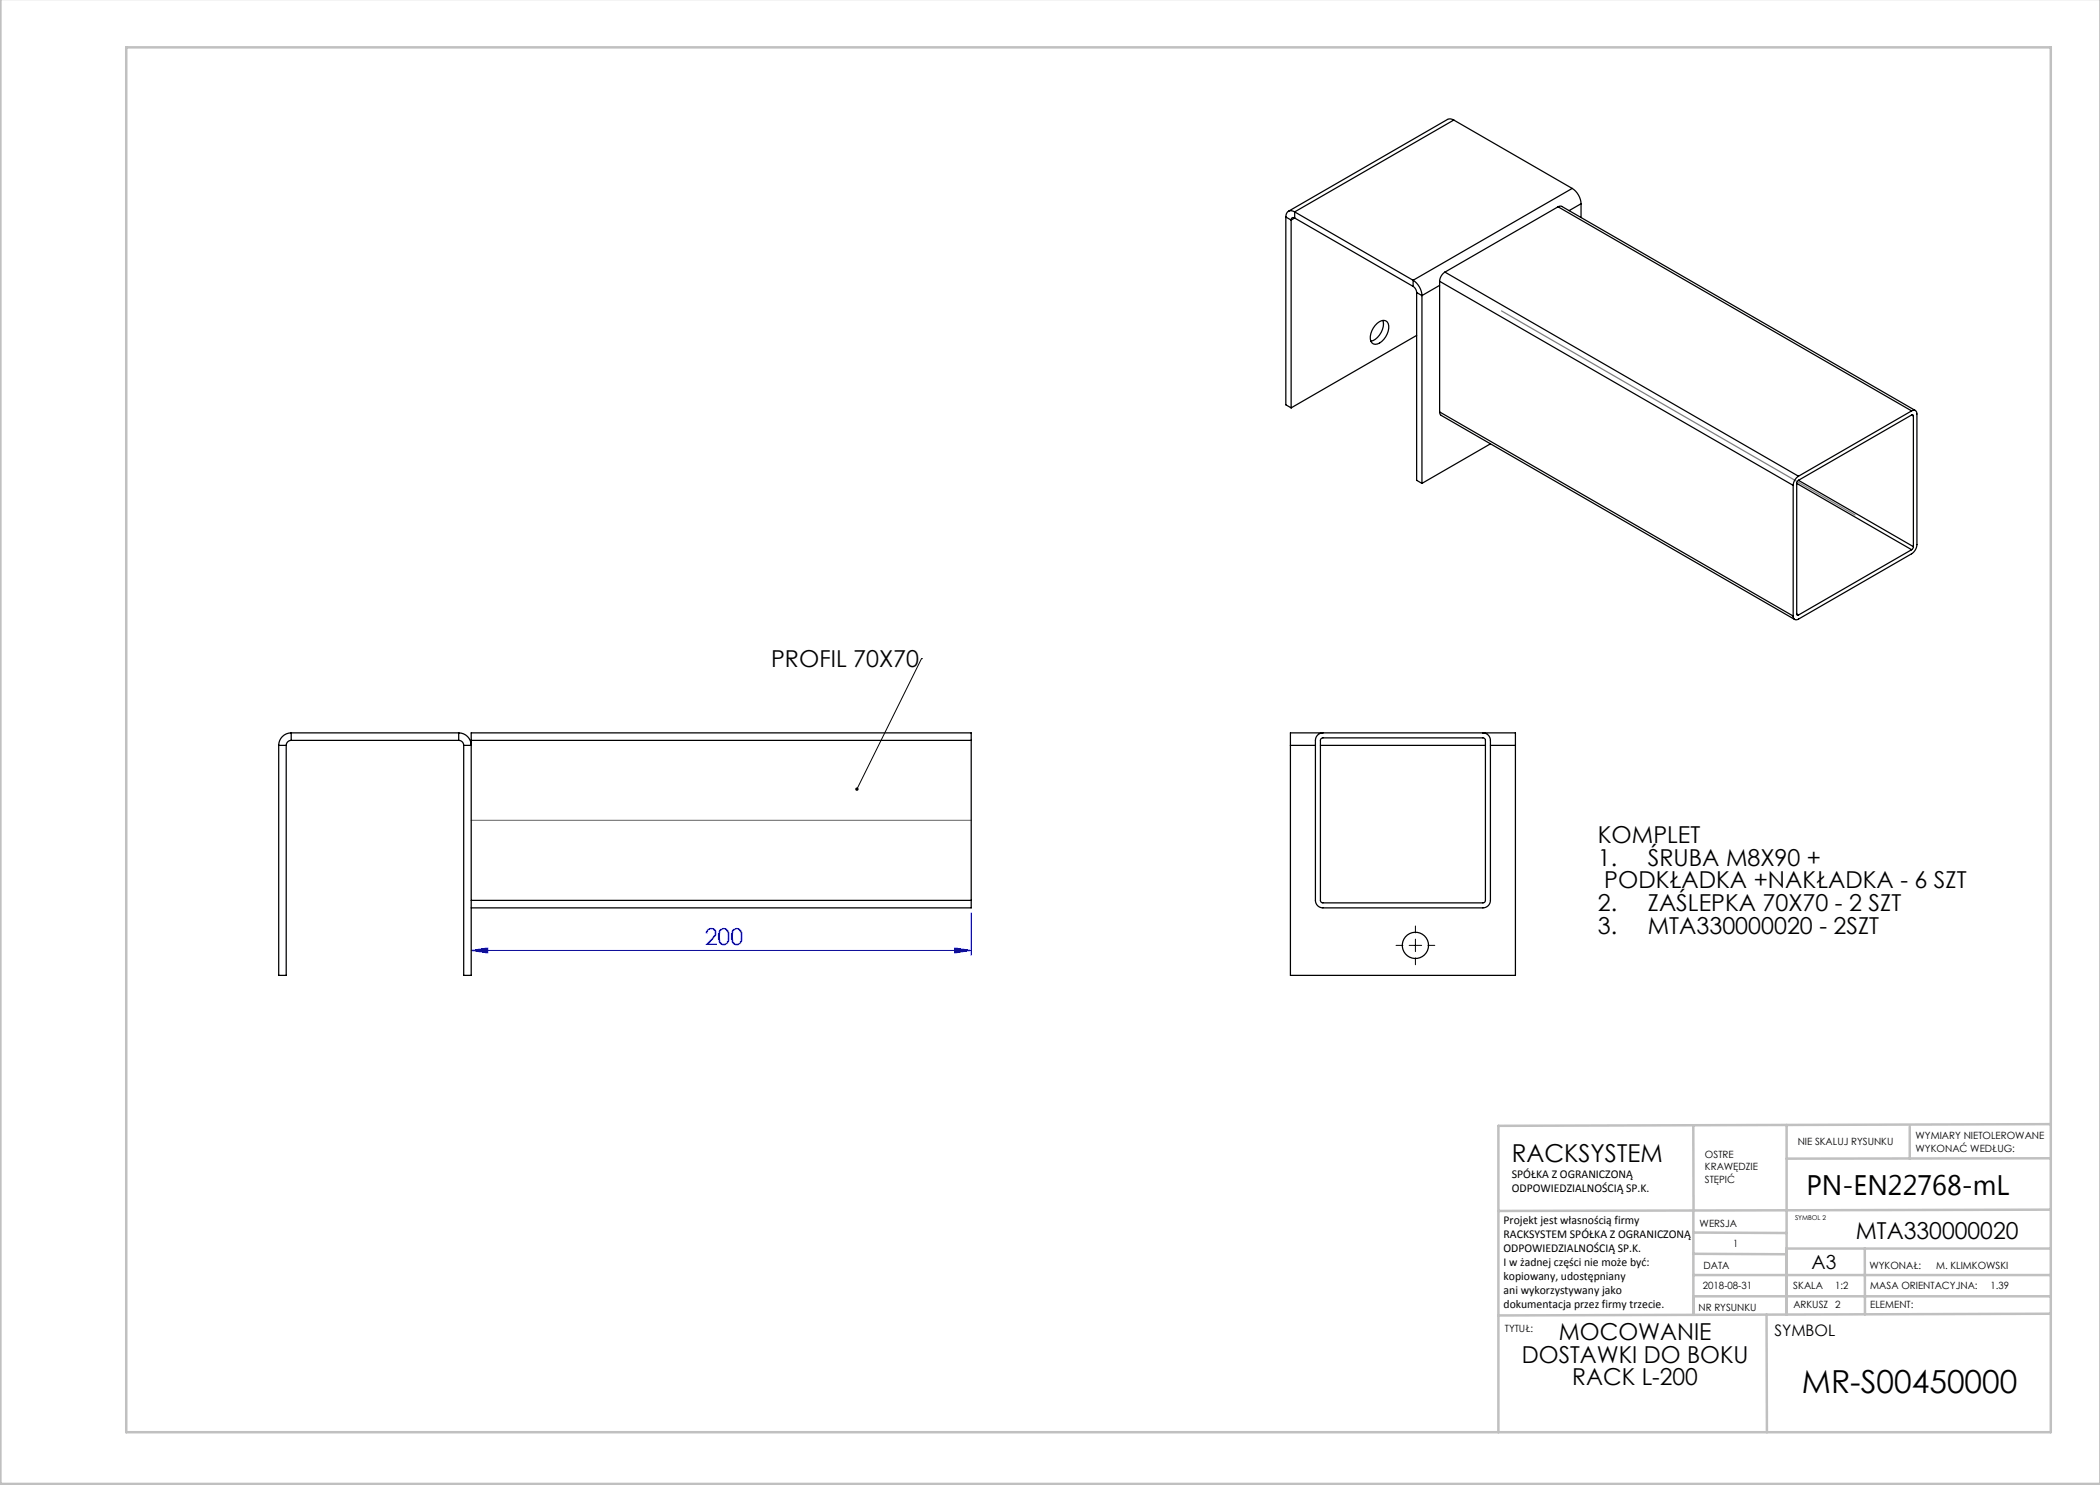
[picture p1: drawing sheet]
<svg xmlns="http://www.w3.org/2000/svg" width="420mm" height="297mm" viewBox="0 0 420 297" stroke-linecap="round" stroke-linejoin="round" font-family="sans-serif">
<path d="M94.2 190.1h100M94.2 190.1l3.3-.5v1zM190.9 189.6l3.3 .5-3.3 .5zM194.2 182.6v8.5" fill="none" stroke="#00f" stroke-width=".2"/>
<path d="M280.6 189.1h-1.4M283.1 186.6v-1.4M283.1 191.6v1.4M285.6 189.1h1.4" fill="none" stroke="#000" stroke-width=".2" stroke-dasharray="15.2 1.3 1.3 1.3"/>
<path d="M184.3 131.7h.1M184.3 131.7l-12.9 26.1M281.8 189.1h2.5M283.1 187.8v2.5" fill="none" stroke="#000" stroke-width=".2"/>
<g fill="none" stroke="#c0c0c0" stroke-width=".5">
<path d="M.1 -.1v296.9h419.9M25.2 9.5h385v276.9h-385zM338.7 225.2v16.9M357.3 225v37.9M382 225.4v6.3M410.1 224.8l-110.4 .4v61.2M410.1 231.7h-52.8M338.7 259.3h71.5M338.7 255h71.5M338.7 250.8l18.6 .1M338.7 246.5l18.6 .1M338.7 242.1v20.9"/>
<path d="M373 249.7v13.2M410.1 241.9l-110.4 .3M410.2 249.7h-52.9v13.2M353.3 262.9l.1 23.5M410.2 262.7l-110.5 .4"/>
</g>
<path d="M300.3 62.2l70.7 40.8M94.2 164.1h100" fill="none" stroke="#808080" stroke-width=".25"/>
<path d="M94.2 190.1l3.3-.5v1zM190.9 189.6l3.3 .5-3.3 .5z" fill="#00f"/>
<path d="M171.2 157.6a.34 .34 0 0 1 .5 .2 .34 .34 0 0 1-.5 .3l.2-.3-.2 .3a.34 .34 0 0 1 0-.5z" fill="#000"/>
<g fill="none" stroke="#000" stroke-width=".25">
<path d="M290.8 24a1.25 1.25 0 0 0-1.3-.1l-31.8 18.4M290.8 24l-31.9 18.4M290.8 24l23.6 13.7M314.4 37.7a3.9 3.9 0 0 1 1.8 3M314.4 37.7l-31.8 18.4M257.2 43.4l1 .6M257.2 43.4v37.6l1 .6M258.2 44v37.6M258.9 42.4a1.08 1.08 0 0 0-1.2-.1 1.08 1.08 0 0 0-.5 1.1M258.9 43.6a.43 .43 0 0 0-.5 0 .43 .43 0 0 0-.2 .4M258.9 42.4l23.7 13.7M258.9 42.4v1.2"/>
<path d="M258.9 43.6l23.7 13.7M258.9 43.6l-.7 .4M282.6 56.1a3.9 3.9 0 0 1 1.8 3M282.6 57.3a1.56 1.56 0 0 1 .7 1.2M282.6 56.1v1.2M283.3 58.5l1.1 .6M283.3 58.5v37.6l1.1 .6M284.4 59.1v37.6M287.9 56.3l70.7 40.8M287.9 56.3v26.1M287.9 57.1l-3.5 2M289 54.4a2.35 2.35 0 0 0-1.1 1.9"/>
<path d="M289 54.4l70.7 40.8M311.6 41.4l.4-.2 .4 .1 70.7 40.8M311.6 41.4l70.7 40.8M311.6 41.4l-22.6 13M316.2 40.7v2.8M316.2 40.7l-2.4 1.4M275.5 64.6a1.24 1.24 0 0 1 1.3-.5 1.24 1.24 0 0 1 .9 1 3.7 3.7 0 0 1-2.7 3.8 1.44 1.44 0 0 1-.8-2.2 4.4 4.4 0 0 1 1.3-2.1zM276.6 64.1a3.6 3.6 0 0 1-2.4 4.1M283.3 67.1l-25.1 14.5M287.9 82.4l.1 .4 .2 .3 70.7 40.8M287.9 82.4l70.7 40.8M298.1 88.8l-13.7 7.9"/>
<path d="M358.6 97.1v26.1M359.3 96.7l23 13.2M359.7 96.1l23 13.2M359.7 95.2a2.35 2.35 0 0 0-1.1 1.9M359.7 96.1l-.4 .6v26.1M382.3 82.2a.65 .65 0 0 1 .8-.1 .65 .65 0 0 1 .3 .7v26.1a2.34 2.34 0 0 1-1.1 1.9l-22.6 13a.65 .65 0 0 1-.8 .1 .65 .65 0 0 1-.3-.7M382.3 83h.3l.1 .2M382.3 82.2l-22.6 13M382.3 83l-22.6 13.1M382.3 83l.4 .2M382.7 83.2v26.1M382.3 109.9l-22.6 13.1"/>
<path d="M382.7 109.3l-.4 .6M359.3 122.8l.1 .2h.3M359.3 122.8l.4 .2M55.7 149.1h1.5M55.7 149.1v46h1.5v-46M58.2 146.6a2.5 2.5 0 0 0-2.5 2.5M58.2 148.1a1 1 0 0 0-1 1M58.2 146.6h33.5M58.2 148.1h33.5M58.2 146.6v1.5M91.7 148.1a1 1 0 0 1 1 1M91.7 146.6a2.5 2.5 0 0 1 2.5 2.5h-1.5"/>
<path d="M91.7 146.6v1.5M94.2 148.1v-1.5h100v1.5M94.2 148.1h100M94.2 148.1v47h-1.5v-46M194.2 148.1v32M258.1 149.1v-2.5h45v2.5M258.1 149.1h5M258.1 149.1v46h45v-46M264.1 149.1h33M264.2 147.7l.4-.1h32l.3 .1 .2 .4v32l-.2 .3-.3 .2h-32l-.4-.2-.1-.3v-32zM264.6 146.6a1.5 1.5 0 0 0-1.5 1.5v32a1.5 1.5 0 0 0 1.5 1.5h32a1.5 1.5 0 0 0 1.5-1.5v-32a1.5 1.5 0 0 0-1.5-1.5M298.1 149.1h5"/>
<path d="M94.2 180.1h100M194.2 180.1v1.5h-100"/>
<circle cx="283.1" cy="189.1" r="2.62"/>
</g>
<text font-size="6.3" x="360.4" y="278.5">MR-S00450000</text>
<text font-size="5.6" x="361.3" y="239.1">PN-EN22768-mL</text>
<text font-size="4.9" x="302.4" y="232.4">RACKSYSTEM</text>
<g font-size="4.7">
<text x="154.2" y="133.4">PROFIL 70X70</text>
<text x="319.6" y="168.6">KOMPLET</text>
<text x="319.6" y="173.1">1.</text>
<text x="329.6" y="173.1">ŚRUBA M8X90 +</text>
<text x="320.9" y="177.7">PODKŁADKA +NAKŁADKA - 6 SZT</text>
<text x="319.6" y="182.2">2.</text>
<text x="329.6" y="182.2">ZAŚLEPKA 70X70 - 2 SZT</text>
<text x="319.6" y="186.7">3.</text>
<text x="329.6" y="186.7">MTA330000020 - 2SZT</text>
<text x="371.2" y="247.8">MTA330000020</text>
<text x="311.8" y="268.1">MOCOWANIE</text>
<text x="304.4" y="272.6">DOSTAWKI DO BOKU</text>
<text x="314.5" y="277.1">RACK L-200</text>
</g>
<text font-size="4.7" fill="#00f" x="140.9" y="189.1">200</text>
<text font-size="3.9" x="362.3" y="253.8">A3</text>
<text font-size="3.2" x="354.9" y="267.2">SYMBOL</text>
<g font-size="2.4">
<text x="302.4" y="235.6">SPÓŁKA Z OGRANICZONĄ</text>
<text x="302.4" y="238.4">ODPOWIEDZIALNOŚCIĄ SP.K.</text>
<text x="300.7" y="244.7">Projekt jest własnością firmy</text>
<text x="300.7" y="247.5">RACKSYSTEM SPÓŁKA Z OGRANICZONĄ</text>
<text x="300.7" y="250.3">ODPOWIEDZIALNOŚCIĄ SP.K.</text>
<text x="300.7" y="253.1">I w żadnej części nie może być:</text>
<text x="300.7" y="256">kopiowany, udostępniany</text>
<text x="300.7" y="258.8">ani wykorzystywany jako</text>
<text x="300.7" y="261.6">dokumentacja przez firmy trzecie.</text>
</g>
<g font-size="2">
<text x="383.1" y="227.9">WYMIARY NIETOLEROWANE</text>
<text x="341" y="231.6">OSTRE</text>
<text x="359.5" y="228.9">NIE SKALUJ RYSUNKU</text>
<text x="383.1" y="230.4">WYKONAĆ WEDŁUG:</text>
<text x="341" y="234.1">KRAWĘDZIE</text>
<text x="341" y="236.6">STĘPIĆ</text>
<text x="339.9" y="245.4">WERSJA</text>
<text x="346.6" y="249.5">1</text>
<text x="340.6" y="257.7">2018-08-31</text>
<text x="340.7" y="253.8">DATA</text>
<text x="358.7" y="257.7">SKALA</text>
<text x="367" y="257.7">1:2</text>
<text x="373.9" y="253.8">WYKONAŁ:</text>
<text x="374.1" y="257.7">MASA ORIENTACYJNA:</text>
<text x="387.2" y="253.8">M. KLIMKOWSKI</text>
<text x="398.1" y="257.7">1.39</text>
<text x="339.7" y="262.3">NR RYSUNKU</text>
<text x="358.7" y="261.7">ARKUSZ 2</text>
<text x="374.1" y="261.7">ELEMENT:</text>
<text x="301" y="266.4">TYTUŁ:</text>
</g>
<text font-size="1.3" x="359" y="244">SYMBOL 2</text>
</svg>
